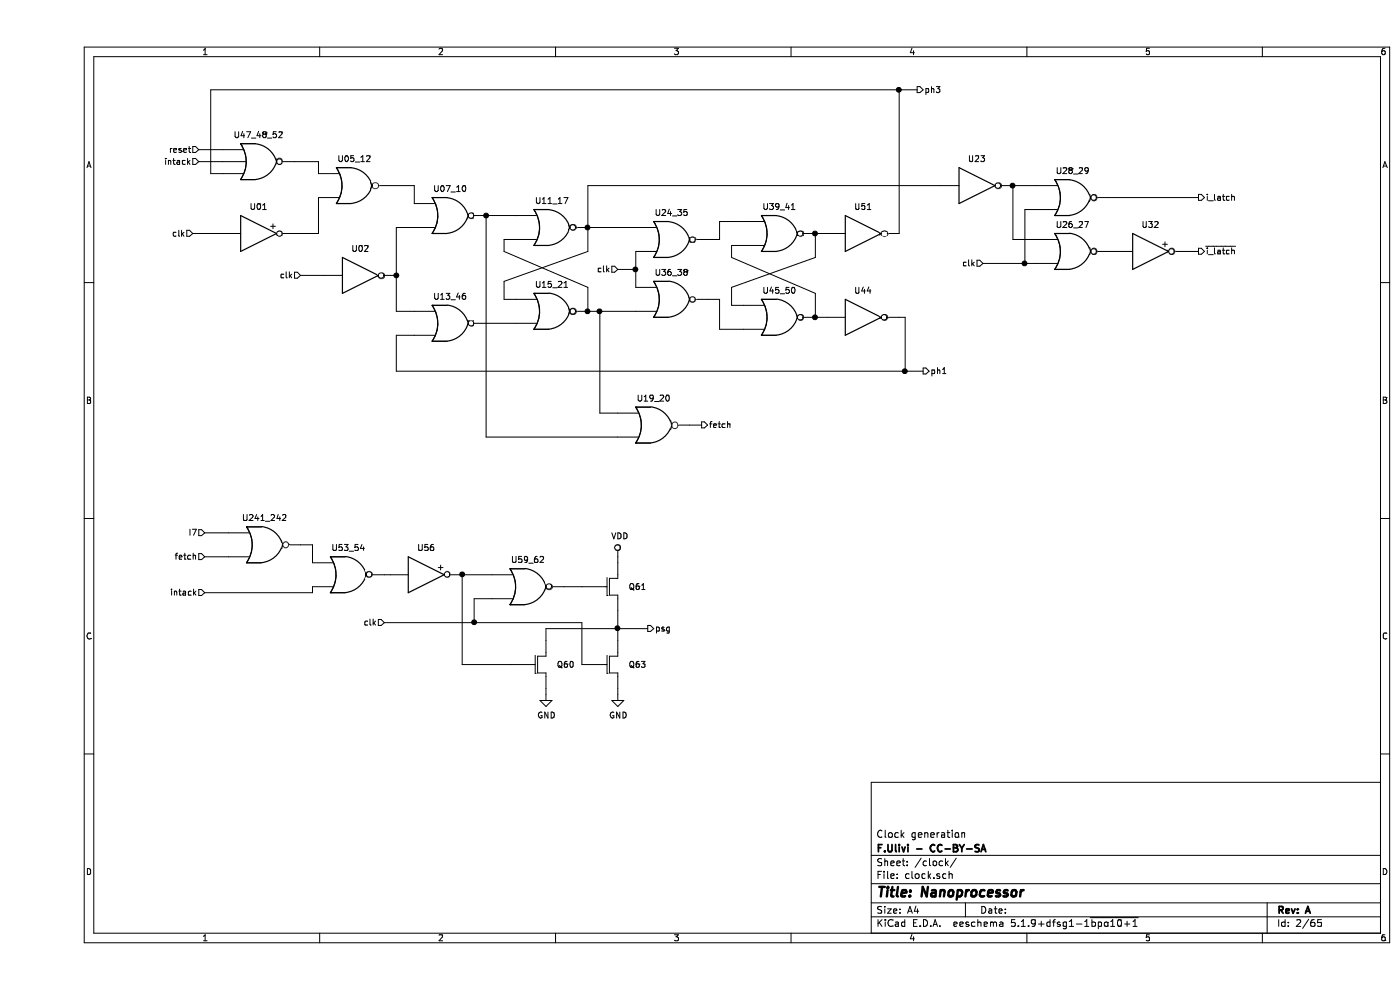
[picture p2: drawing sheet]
EESchema Schematic File Version 4
EELAYER 30 0
EELAYER END
$Descr A4 11693 8268
encoding utf-8
Sheet 2 65
Title "Nanoprocessor"
Date ""
Rev "A"
Comp "F.Ulivi - CC-BY-SA"
Comment1 "Clock generation"
Comment2 ""
Comment3 ""
Comment4 ""
$EndDescr
Wire Wire Line
	2150 1350 2350 1350
Wire Wire Line
	2350 1350 2350 1450
Wire Wire Line
	2350 1650 2350 1950
Wire Wire Line
	2350 1950 2150 1950
Wire Wire Line
	2950 1550 3150 1550
Wire Wire Line
	3150 1550 3150 1700
Wire Wire Line
	2200 2300 2400 2300
Wire Wire Line
	3150 1900 3000 1900
Wire Wire Line
	3000 2600 3150 2600
$Comp
L np:NOR3 U47_48_52
U 1 1
P 1850 1350
F 0 "U47_48_52" H 1850 1575 50  0000 C CNN
F 1 "NOR3" H 1850 1300 50  0001 C CNN
F 2 "" H 1850 1350 50  0001 C CNN
F 3 "" H 1850 1350 50  0001 C CNN
	1    1850 1350
	1    0    0    -1  
$EndComp
$Comp
L np:NOR2 U05_12
U 1 1
P 2650 1550
F 0 "U05_12" H 2650 1775 50  0000 C CNN
F 1 "NOR2" H 2650 1500 50  0001 C CNN
F 2 "" H 2650 1550 50  0001 C CNN
F 3 "" H 2650 1550 50  0001 C CNN
	1    2650 1550
	1    0    0    -1  
$EndComp
$Comp
L np:NOR2 U07_10
U 1 1
P 3450 1800
F 0 "U07_10" H 3450 2025 50  0000 C CNN
F 1 "NOR2" H 3450 1750 50  0001 C CNN
F 2 "" H 3450 1800 50  0001 C CNN
F 3 "" H 3450 1800 50  0001 C CNN
	1    3450 1800
	1    0    0    -1  
$EndComp
Wire Wire Line
	3000 1900 3000 2300
$Comp
L np:Inverter U02
U 1 1
P 2700 2300
F 0 "U02" H 2700 2525 50  0000 C CNN
F 1 "Inverter" H 2700 2250 50  0001 C CNN
F 2 "" H 2700 2300 50  0001 C CNN
F 3 "" H 2700 2300 50  0001 C CNN
	1    2700 2300
	1    0    0    -1  
$EndComp
Connection ~ 3000 2300
Wire Wire Line
	3000 2300 3000 2600
$Comp
L np:NOR2 U13_46
U 1 1
P 3450 2700
F 0 "U13_46" H 3450 2925 50  0000 C CNN
F 1 "NOR2" H 3450 2650 50  0001 C CNN
F 2 "" H 3450 2700 50  0001 C CNN
F 3 "" H 3450 2700 50  0001 C CNN
	1    3450 2700
	1    0    0    -1  
$EndComp
$Comp
L np:NOR2 U11_17
U 1 1
P 4300 1900
F 0 "U11_17" H 4300 2125 50  0000 C CNN
F 1 "NOR2" H 4300 1850 50  0001 C CNN
F 2 "" H 4300 1900 50  0001 C CNN
F 3 "" H 4300 1900 50  0001 C CNN
	1    4300 1900
	1    0    0    -1  
$EndComp
$Comp
L np:NOR2 U15_21
U 1 1
P 4300 2600
F 0 "U15_21" H 4300 2825 50  0000 C CNN
F 1 "NOR2" H 4300 2550 50  0001 C CNN
F 2 "" H 4300 2600 50  0001 C CNN
F 3 "" H 4300 2600 50  0001 C CNN
	1    4300 2600
	1    0    0    -1  
$EndComp
Wire Wire Line
	3750 1800 4000 1800
Wire Wire Line
	3750 2700 4000 2700
Wire Wire Line
	4000 2500 3900 2500
Wire Wire Line
	4600 1900 4600 2100
Wire Wire Line
	4600 2100 3900 2350
Wire Wire Line
	3900 2350 3900 2500
Wire Wire Line
	4600 2600 4600 2400
Wire Wire Line
	4600 2400 3900 2100
Wire Wire Line
	3900 2100 3900 2000
Wire Wire Line
	3900 2000 4000 2000
$Comp
L np:NOR2 U24_35
U 1 1
P 5300 2000
F 0 "U24_35" H 5300 2225 50  0000 C CNN
F 1 "NOR2" H 5300 1950 50  0001 C CNN
F 2 "" H 5300 2000 50  0001 C CNN
F 3 "" H 5300 2000 50  0001 C CNN
	1    5300 2000
	1    0    0    -1  
$EndComp
$Comp
L np:NOR2 U36_38
U 1 1
P 5300 2500
F 0 "U36_38" H 5300 2725 50  0000 C CNN
F 1 "NOR2" H 5300 2450 50  0001 C CNN
F 2 "" H 5300 2500 50  0001 C CNN
F 3 "" H 5300 2500 50  0001 C CNN
	1    5300 2500
	1    0    0    -1  
$EndComp
Wire Wire Line
	5000 2250 5000 2400
Wire Wire Line
	4850 2250 5000 2250
Wire Wire Line
	5000 2250 5000 2100
Connection ~ 5000 2250
Wire Wire Line
	4600 1900 5000 1900
Connection ~ 4600 1900
Wire Wire Line
	4600 2600 4700 2600
Connection ~ 4600 2600
$Comp
L np:NOR2 U39_41
U 1 1
P 6200 1950
F 0 "U39_41" H 6200 2175 50  0000 C CNN
F 1 "NOR2" H 6200 1900 50  0001 C CNN
F 2 "" H 6200 1950 50  0001 C CNN
F 3 "" H 6200 1950 50  0001 C CNN
	1    6200 1950
	1    0    0    -1  
$EndComp
$Comp
L np:NOR2 U45_50
U 1 1
P 6200 2650
F 0 "U45_50" H 6200 2875 50  0000 C CNN
F 1 "NOR2" H 6200 2600 50  0001 C CNN
F 2 "" H 6200 2650 50  0001 C CNN
F 3 "" H 6200 2650 50  0001 C CNN
	1    6200 2650
	1    0    0    -1  
$EndComp
Wire Wire Line
	5900 2550 5800 2550
Wire Wire Line
	6500 1950 6500 2150
Wire Wire Line
	6500 2150 5800 2400
Wire Wire Line
	5800 2400 5800 2550
Wire Wire Line
	6500 2650 6500 2450
Wire Wire Line
	6500 2450 5800 2150
Wire Wire Line
	5800 2150 5800 2050
Wire Wire Line
	5800 2050 5900 2050
Wire Wire Line
	5600 2000 5700 2000
Wire Wire Line
	5700 2000 5700 1850
Wire Wire Line
	5700 1850 5900 1850
Wire Wire Line
	5900 2750 5700 2750
Wire Wire Line
	5700 2750 5700 2500
Wire Wire Line
	5700 2500 5600 2500
$Comp
L np:Inverter U51
U 1 1
P 6900 1950
F 0 "U51" H 6900 2175 50  0000 C CNN
F 1 "Inverter" H 6900 1900 50  0001 C CNN
F 2 "" H 6900 1950 50  0001 C CNN
F 3 "" H 6900 1950 50  0001 C CNN
	1    6900 1950
	1    0    0    -1  
$EndComp
Wire Wire Line
	6500 1950 6600 1950
Connection ~ 6500 1950
Wire Wire Line
	7200 1950 7200 750 
Wire Wire Line
	7200 750  1450 750 
Wire Wire Line
	1450 750  1450 1450
Wire Wire Line
	1450 1450 1550 1450
$Comp
L np:Inverter U44
U 1 1
P 6900 2650
F 0 "U44" H 6900 2875 50  0000 C CNN
F 1 "Inverter" H 6900 2600 50  0001 C CNN
F 2 "" H 6900 2650 50  0001 C CNN
F 3 "" H 6900 2650 50  0001 C CNN
	1    6900 2650
	1    0    0    -1  
$EndComp
Wire Wire Line
	6500 2650 6600 2650
Connection ~ 6500 2650
Wire Wire Line
	3150 2800 3000 2800
Wire Wire Line
	3000 2800 3000 3100
Wire Wire Line
	3000 3100 7250 3100
Wire Wire Line
	7250 3100 7250 2650
Wire Wire Line
	7250 2650 7200 2650
$Comp
L np:NOR2 U19_20
U 1 1
P 5150 3550
F 0 "U19_20" H 5150 3775 50  0000 C CNN
F 1 "NOR2" H 5150 3500 50  0001 C CNN
F 2 "" H 5150 3550 50  0001 C CNN
F 3 "" H 5150 3550 50  0001 C CNN
	1    5150 3550
	1    0    0    -1  
$EndComp
Wire Wire Line
	3750 3650 4850 3650
Connection ~ 3750 1800
Wire Wire Line
	3750 1800 3750 3650
Wire Wire Line
	4700 2600 4700 3450
Wire Wire Line
	4700 3450 4850 3450
Connection ~ 4700 2600
Wire Wire Line
	4700 2600 5000 2600
Wire Wire Line
	5450 3550 5550 3550
$Comp
L np:Inverter U23
U 1 1
P 7850 1550
F 0 "U23" H 7850 1775 50  0000 C CNN
F 1 "Inverter" H 7850 1500 50  0001 C CNN
F 2 "" H 7850 1550 50  0001 C CNN
F 3 "" H 7850 1550 50  0001 C CNN
	1    7850 1550
	1    0    0    -1  
$EndComp
Wire Wire Line
	7550 1550 4600 1550
Wire Wire Line
	4600 1550 4600 1900
$Comp
L np:NOR2 U28_29
U 1 1
P 8650 1650
F 0 "U28_29" H 8650 1875 50  0000 C CNN
F 1 "NOR2" H 8650 1600 50  0001 C CNN
F 2 "" H 8650 1650 50  0001 C CNN
F 3 "" H 8650 1650 50  0001 C CNN
	1    8650 1650
	1    0    0    -1  
$EndComp
$Comp
L np:NOR2 U26_27
U 1 1
P 8650 2100
F 0 "U26_27" H 8650 2325 50  0000 C CNN
F 1 "NOR2" H 8650 2050 50  0001 C CNN
F 2 "" H 8650 2100 50  0001 C CNN
F 3 "" H 8650 2100 50  0001 C CNN
	1    8650 2100
	1    0    0    -1  
$EndComp
Wire Wire Line
	7900 2200 8250 2200
Wire Wire Line
	8250 2200 8250 1750
Wire Wire Line
	8250 1750 8350 1750
Connection ~ 8250 2200
Wire Wire Line
	8250 2200 8350 2200
Wire Wire Line
	8150 1550 8350 1550
Wire Wire Line
	8150 1550 8150 2000
Wire Wire Line
	8150 2000 8350 2000
Connection ~ 8150 1550
Wire Wire Line
	8950 1650 9700 1650
Wire Wire Line
	8950 2100 9000 2100
Wire Wire Line
	9600 2100 9700 2100
Wire Wire Line
	7200 750  7350 750 
Connection ~ 7200 750 
Wire Wire Line
	7250 3100 7400 3100
Connection ~ 7250 3100
$Comp
L np:NOR2 U241_242
U 1 1
P 1900 4550
F 0 "U241_242" H 1900 4775 50  0000 C CNN
F 1 "NOR2" H 1900 4500 50  0001 C CNN
F 2 "" H 1900 4550 50  0001 C CNN
F 3 "" H 1900 4550 50  0001 C CNN
	1    1900 4550
	1    0    0    -1  
$EndComp
Wire Wire Line
	1400 4450 1600 4450
$Comp
L np:NOR2 U53_54
U 1 1
P 2600 4800
F 0 "U53_54" H 2600 5025 50  0000 C CNN
F 1 "NOR2" H 2600 4750 50  0001 C CNN
F 2 "" H 2600 4800 50  0001 C CNN
F 3 "" H 2600 4800 50  0001 C CNN
	1    2600 4800
	1    0    0    -1  
$EndComp
Wire Wire Line
	2300 4950 2300 4900
Wire Wire Line
	2200 4550 2300 4550
Wire Wire Line
	2300 4550 2300 4700
$Comp
L np:NOR2 U59_62
U 1 1
P 4100 4900
F 0 "U59_62" H 4100 5125 50  0000 C CNN
F 1 "NOR2" H 4100 4850 50  0001 C CNN
F 2 "" H 4100 4900 50  0001 C CNN
F 3 "" H 4100 4900 50  0001 C CNN
	1    4100 4900
	1    0    0    -1  
$EndComp
Wire Wire Line
	2900 4800 2950 4800
Wire Wire Line
	3550 4800 3800 4800
Wire Wire Line
	2900 5200 3650 5200
Wire Wire Line
	3650 5200 3650 5000
Wire Wire Line
	3650 5000 3800 5000
$Comp
L np:NMOS_ENH Q61
U 1 1
P 4750 4900
F 0 "Q61" H 4938 4900 50  0000 L CNN
F 1 "NMOS_ENH" H 4950 4850 50  0001 L CNN
F 2 "" H 4950 5000 50  0001 C CNN
F 3 "~" H 4750 4900 50  0001 C CNN
	1    4750 4900
	1    0    0    -1  
$EndComp
$Comp
L power:VDD #PWR?
U 1 1
P 4850 4650
F 0 "#PWR?" H 4850 4500 50  0001 C CNN
F 1 "VDD" H 4867 4823 50  0000 C CNN
F 2 "" H 4850 4650 50  0001 C CNN
F 3 "" H 4850 4650 50  0001 C CNN
	1    4850 4650
	1    0    0    -1  
$EndComp
Wire Wire Line
	4850 4650 4850 4700
Wire Wire Line
	4400 4900 4550 4900
$Comp
L np:NMOS_ENH Q63
U 1 1
P 4750 5550
F 0 "Q63" H 4938 5550 50  0000 L CNN
F 1 "NMOS_ENH" H 4950 5500 50  0001 L CNN
F 2 "" H 4950 5650 50  0001 C CNN
F 3 "~" H 4750 5550 50  0001 C CNN
	1    4750 5550
	1    0    0    -1  
$EndComp
$Comp
L power:GND #PWR?
U 1 1
P 4850 5800
F 0 "#PWR?" H 4850 5550 50  0001 C CNN
F 1 "GND" H 4855 5627 50  0000 C CNN
F 2 "" H 4850 5800 50  0001 C CNN
F 3 "" H 4850 5800 50  0001 C CNN
	1    4850 5800
	1    0    0    -1  
$EndComp
Wire Wire Line
	3650 5200 4550 5200
Wire Wire Line
	4550 5200 4550 5550
Connection ~ 3650 5200
$Comp
L np:NMOS_ENH Q60
U 1 1
P 4150 5550
F 0 "Q60" H 4338 5550 50  0000 L CNN
F 1 "NMOS_ENH" H 4350 5500 50  0001 L CNN
F 2 "" H 4350 5650 50  0001 C CNN
F 3 "~" H 4150 5550 50  0001 C CNN
	1    4150 5550
	1    0    0    -1  
$EndComp
Wire Wire Line
	4850 5750 4850 5800
Wire Wire Line
	4850 5100 4850 5250
Wire Wire Line
	4850 5250 5100 5250
Connection ~ 4850 5250
Wire Wire Line
	4850 5250 4850 5350
Wire Wire Line
	4250 5350 4250 5250
Wire Wire Line
	4250 5250 4850 5250
$Comp
L power:GND #PWR?
U 1 1
P 4250 5800
F 0 "#PWR?" H 4250 5550 50  0001 C CNN
F 1 "GND" H 4255 5627 50  0000 C CNN
F 2 "" H 4250 5800 50  0001 C CNN
F 3 "" H 4250 5800 50  0001 C CNN
	1    4250 5800
	1    0    0    -1  
$EndComp
Wire Wire Line
	4250 5750 4250 5800
Wire Wire Line
	3550 4800 3550 5550
Wire Wire Line
	3550 5550 3950 5550
Text HLabel 1350 1250 0    50   Input ~ 0
reset
Wire Wire Line
	1350 1250 1550 1250
Text HLabel 1350 1350 0    50   Input ~ 0
intack
Wire Wire Line
	1350 1350 1550 1350
Text HLabel 1300 1950 0    50   Input ~ 0
clk
Wire Wire Line
	1300 1950 1550 1950
Text HLabel 2200 2300 0    50   Input ~ 0
clk
Text HLabel 1400 4450 0    50   Input ~ 0
I7
Text HLabel 1400 4650 0    50   Input ~ 0
fetch
Wire Wire Line
	1400 4650 1600 4650
Text HLabel 1400 4950 0    50   Input ~ 0
intack
Wire Wire Line
	1400 4950 2300 4950
Text HLabel 5550 3550 2    50   Output ~ 0
fetch
Text HLabel 2900 5200 0    50   Input ~ 0
clk
Text HLabel 5100 5250 2    50   Output ~ 0
psg
Text HLabel 4850 2250 0    50   Input ~ 0
clk
Text HLabel 7400 3100 2    50   Output ~ 0
ph1
Text HLabel 7350 750  2    50   Output ~ 0
ph3
Text HLabel 7900 2200 0    50   Input ~ 0
clk
Text HLabel 9700 1650 2    50   Output ~ 0
i_latch
Text HLabel 9700 2100 2    50   Output ~ 0
~i_latch
$Comp
L np:Inverter_p U01
U 1 1
P 1850 1950
F 0 "U01" H 1850 2175 50  0000 C CNN
F 1 "Inverter_p" H 1850 1900 50  0001 C CNN
F 2 "" H 1850 1950 50  0001 C CNN
F 3 "" H 1850 1950 50  0001 C CNN
	1    1850 1950
	1    0    0    -1  
$EndComp
$Comp
L np:Inverter_p U56
U 1 1
P 3250 4800
F 0 "U56" H 3250 5025 50  0000 C CNN
F 1 "Inverter_p" H 3250 4750 50  0001 C CNN
F 2 "" H 3250 4800 50  0001 C CNN
F 3 "" H 3250 4800 50  0001 C CNN
	1    3250 4800
	1    0    0    -1  
$EndComp
Connection ~ 3550 4800
$Comp
L np:Inverter_p U32
U 1 1
P 9300 2100
F 0 "U32" H 9300 2325 50  0000 C CNN
F 1 "Inverter_p" H 9300 2050 50  0001 C CNN
F 2 "" H 9300 2100 50  0001 C CNN
F 3 "" H 9300 2100 50  0001 C CNN
	1    9300 2100
	1    0    0    -1  
$EndComp
$EndSCHEMATC
